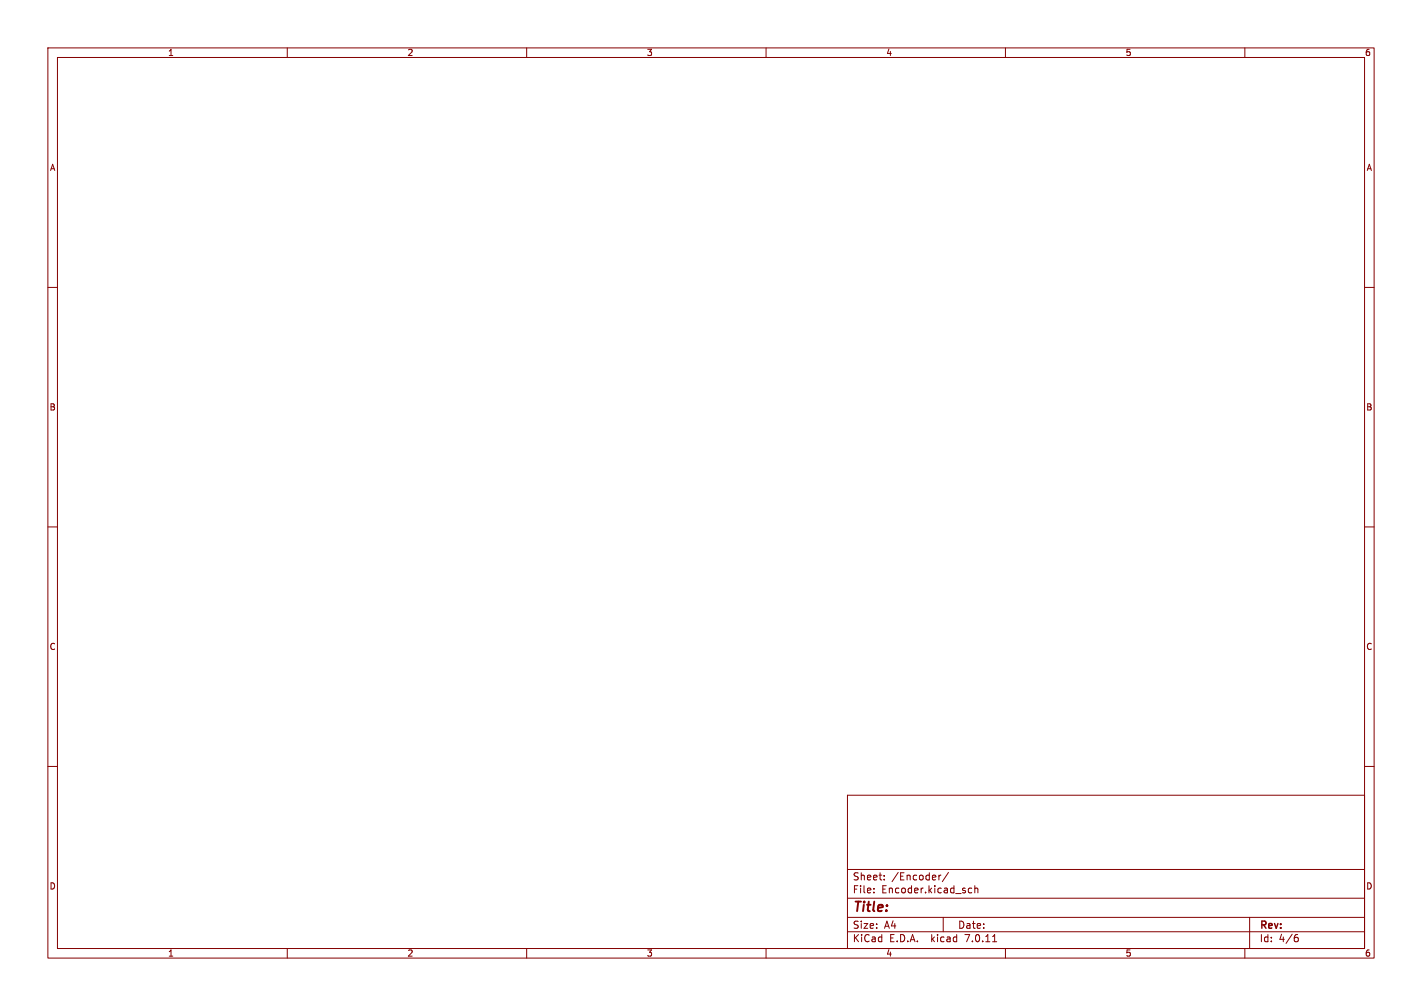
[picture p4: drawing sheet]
<svg xmlns="http://www.w3.org/2000/svg" width="297mm" height="210mm" viewBox="0 0 297 210" stroke-linecap="round" stroke-linejoin="round" font-family="sans-serif">
<g fill="none" stroke="#840000" stroke-width=".21">
<path d="M10 10h277v190h-277zM12 12h273v186h-273zM60 10v2M110 10v2M160 10v2M210 10v2M260 10v2M10 60h2M285 60h2M10 110h2M285 110h2M10 160h2"/>
<path d="M285 160h2M177 166h108v32h-108zM60 198v2M110 198v2M160 198v2M177 194.5h108M177 191.5h108M177 187.5h108M177 181.5h108M182.5 186.3v.1M182.5 185.5v.1M184.7 183.6v.1"/>
<path d="M184.7 182.8v.1M196.1 182.7v1M196.5 182.7l-.4 .3M197 191.5v3M198.1 182.1l-1.3 2M202.3 186.3l.2 .1 .5-.1M203 185.5l-.5-.1-.2 .1M203.6 185.5l.2-.1 .4 .1v.9M203.6 184.9v1.5M207.3 196.6h.9M210 198v2M260 198v2"/>
<path d="M261 191.5v6.5M270.6 195.7h.3l.3 .3-.1 .5-.5 .1M271 195.1l-.4 .1"/>
</g>
<text font-size="2.8" fill="#840000" x="178" y="190.9">Title:</text>
<g font-size="2.1" fill="#840000">
<text x="178" y="184">Sheet:</text>
<text x="186.2" y="184">/Encoder/</text>
<text x="178" y="186.7">File:</text>
<text x="184.1" y="186.7">Encoder.kicad_sch</text>
<text x="178" y="196.9">KiCad</text>
<text x="178" y="194.1">Size:</text>
<text x="184.7" y="194.1">A4</text>
<text x="185.7" y="196.9">E.D.A.</text>
<text x="194.6" y="196.9">kicad</text>
<text x="200" y="194.1">Date:</text>
<text x="201.8" y="196.9">7.0.11</text>
<text x="263" y="194.3">Rev:</text>
<text x="263" y="196.9">Id:</text>
<text x="267.1" y="196.9">4/6</text>
</g>
<g font-size="1.8" fill="#840000">
<text x="35" y="11.9">1</text>
<text x="85" y="11.9">2</text>
<text x="135" y="11.9">3</text>
<text x="185" y="11.9">4</text>
<text x="235" y="11.9">5</text>
<text x="285" y="11.9">6</text>
<text x="10.3" y="35.9">A</text>
<text x="285.3" y="35.9">A</text>
<text x="10.3" y="85.9">B</text>
<text x="285.3" y="85.9">B</text>
<text x="10.3" y="135.9">C</text>
<text x="285.3" y="135.9">C</text>
<text x="10.3" y="185.9">D</text>
<text x="285.3" y="185.9">D</text>
<text x="35" y="199.9">1</text>
<text x="85" y="199.9">2</text>
<text x="135" y="199.9">3</text>
<text x="185" y="199.9">4</text>
<text x="235" y="199.9">5</text>
<text x="285" y="199.9">6</text>
</g>
</svg>
